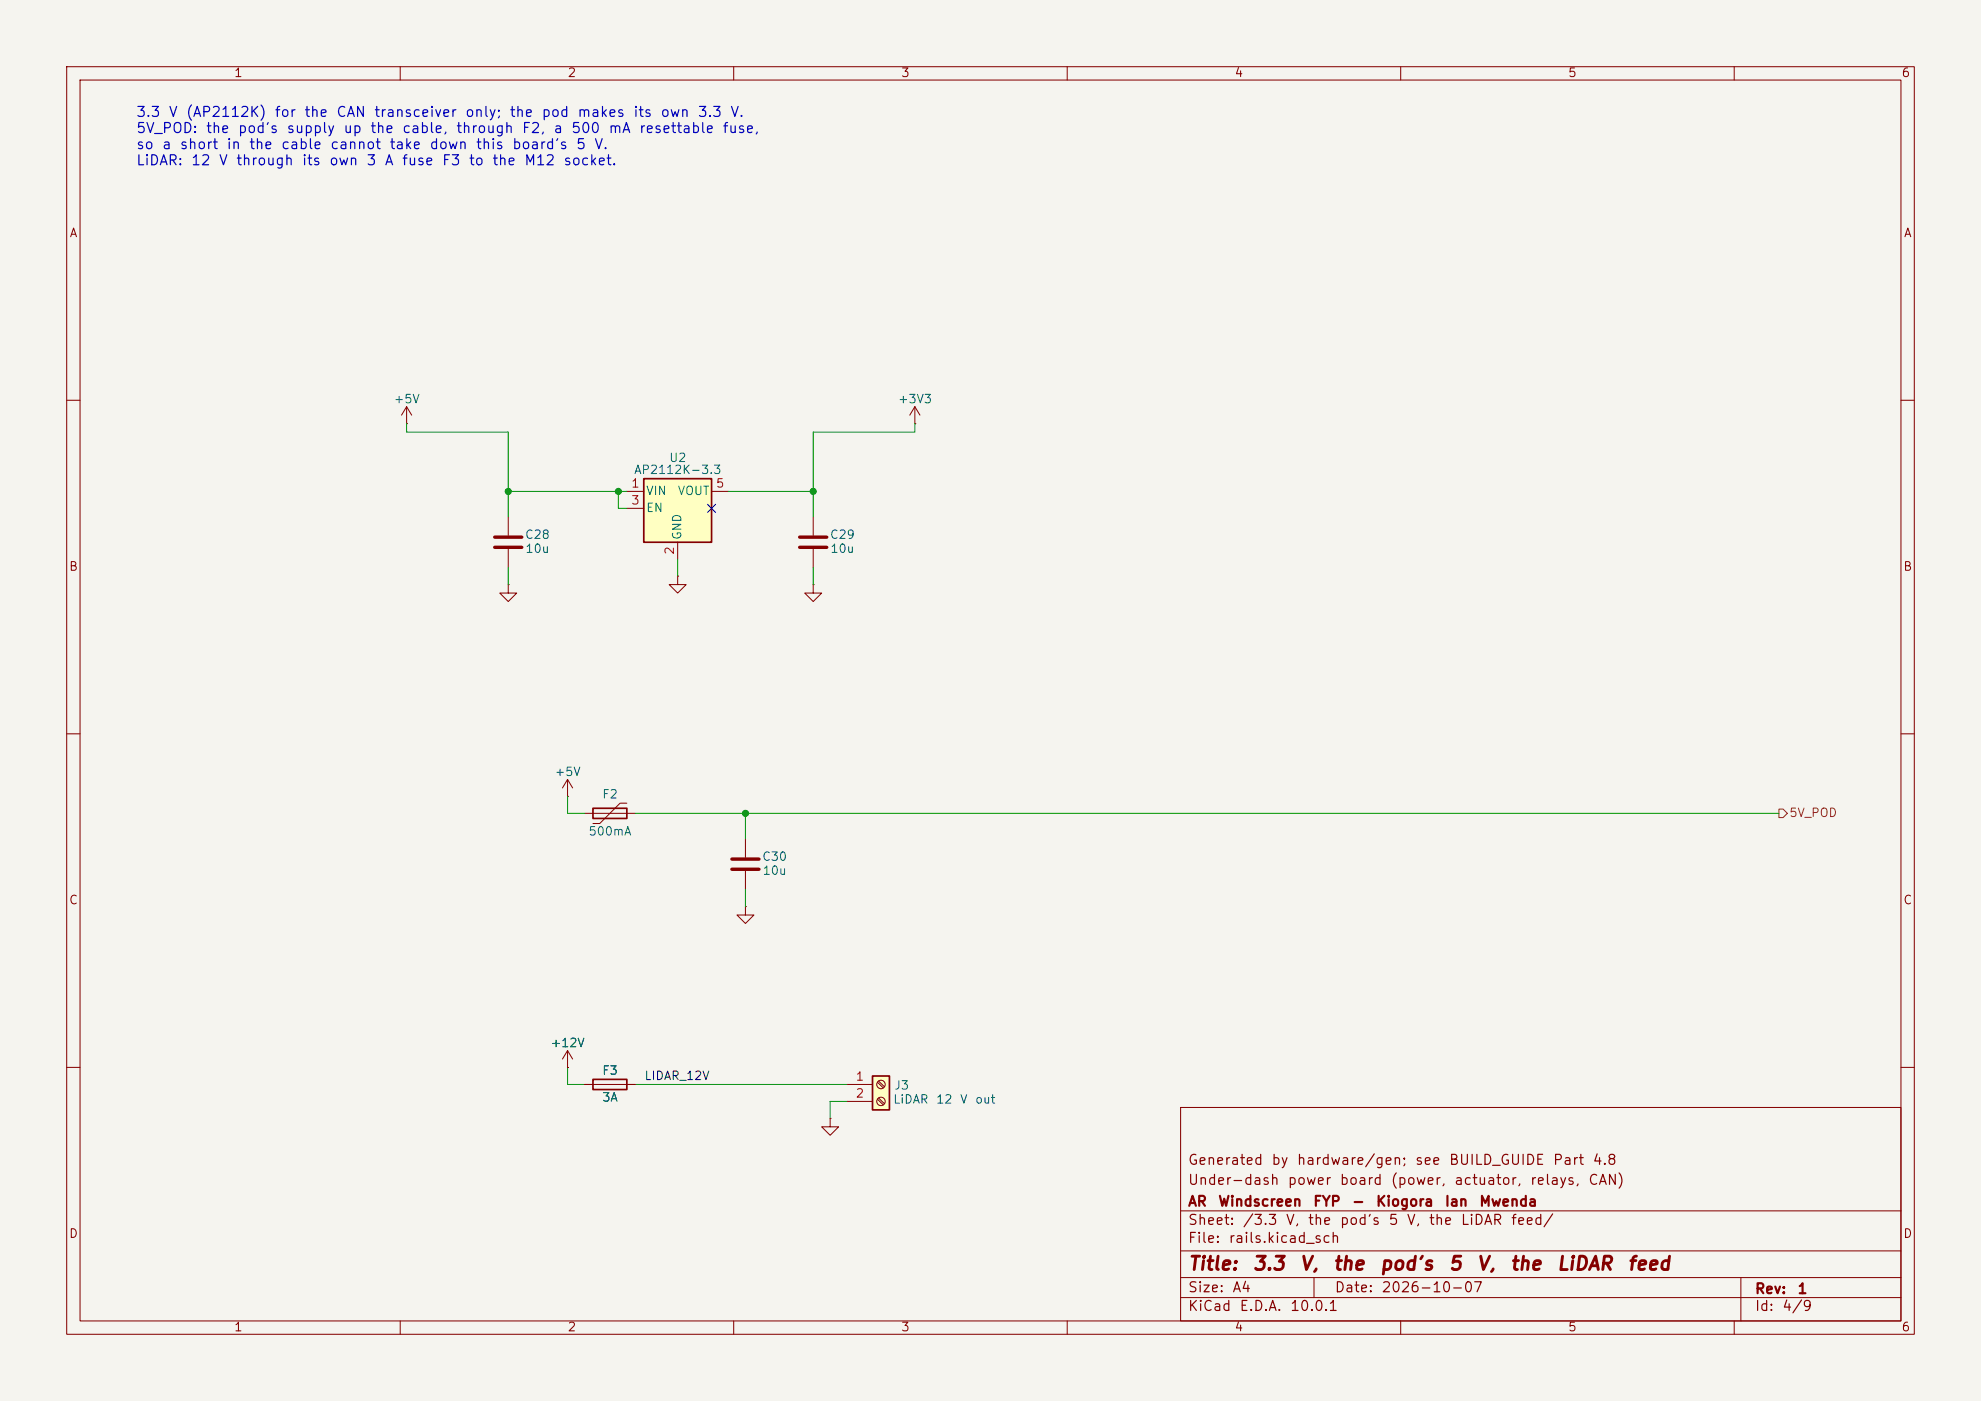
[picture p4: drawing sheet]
(kicad_sch
 (version 20250610)
 (generator "eeschema")
 (generator_version "10.0")
 (paper "A4")
 (title_block
  (title "3.3 V, the pod's 5 V, the LiDAR feed")
  (date "2026-10-07")
  (rev "1")
  (company "AR Windscreen FYP - Kiogora Ian Mwenda")
  (comment 1 "Under-dash power board (power, actuator, relays, CAN)")
  (comment 2 "Generated by hardware/gen; see BUILD_GUIDE Part 4.8"))
 (lib_symbols
  (symbol "Regulator_Linear:AP2112K-3.3"
   (embedded_fonts no)
   (property "Reference" "U" (at -5.08 5.715 0) (show_name no) (do_not_autoplace no) (effects (font (size 1.27 1.27)) (justify left)))
   (property "Value" "AP2112K-3.3" (at 0 5.715 0) (show_name no) (do_not_autoplace no) (effects (font (size 1.27 1.27)) (justify left)))
   (property "Footprint" "Package_TO_SOT_SMD:SOT-23-5" (at 0 8.255 0) (show_name no) (do_not_autoplace no) (hide yes) (effects (font (size 1.27 1.27))))
   (property "Datasheet" "https://www.diodes.com/assets/Datasheets/AP2112.pdf" (at 0 2.54 0) (show_name no) (do_not_autoplace no) (hide yes) (effects (font (size 1.27 1.27))))
   (property "Description" "600mA low dropout linear regulator, with enable pin, 3.8V-6V input voltage range, 3.3V fixed positive output, SOT-23-5" (at 0 0 0) (show_name no) (do_not_autoplace no) (hide yes) (effects (font (size 1.27 1.27))))
   (pin_names
    (offset 0.254)) (exclude_from_sim no) (in_bom yes) (on_board yes)
   (in_pos_files yes)
   (duplicate_pin_numbers_are_jumpers no)
   (symbol "AP2112K-3.3_0_1"
    (rectangle (start -5.08 4.445) (end 5.08 -5.08) (stroke (width 0.254) (type default)) (fill (type background))))
   (symbol "AP2112K-3.3_1_1"
    (pin power_in line (at -7.62 2.54 0) (length 2.54) (name "VIN" (effects (font (size 1.27 1.27)))) (number "1" (effects (font (size 1.27 1.27)))))
    (pin power_in line (at 0 -7.62 90) (length 2.54) (name "GND" (effects (font (size 1.27 1.27)))) (number "2" (effects (font (size 1.27 1.27)))))
    (pin input line (at -7.62 0 0) (length 2.54) (name "EN" (effects (font (size 1.27 1.27)))) (number "3" (effects (font (size 1.27 1.27)))))
    (pin no_connect line (at 5.08 0 180) (length 2.54) (hide yes) (name "NC" (effects (font (size 1.27 1.27)))) (number "4" (effects (font (size 1.27 1.27)))))
    (pin power_out line (at 7.62 2.54 180) (length 2.54) (name "VOUT" (effects (font (size 1.27 1.27)))) (number "5" (effects (font (size 1.27 1.27))))))
   (embedded_fonts no))
  (symbol "Device:C"
   (pin_numbers (hide yes))
   (pin_names
    (offset 0.254)) (exclude_from_sim no) (in_bom yes) (on_board yes)
   (in_pos_files yes)
   (duplicate_pin_numbers_are_jumpers no)
   (property "Reference" "C" (at 0.635 2.54 0) (show_name no) (do_not_autoplace no) (effects (font (size 1.27 1.27)) (justify left)))
   (property "Value" "C" (at 0.635 -2.54 0) (show_name no) (do_not_autoplace no) (effects (font (size 1.27 1.27)) (justify left)))
   (property "Footprint" "" (at 0.9652 -3.81 0) (show_name no) (do_not_autoplace no) (hide yes) (effects (font (size 1.27 1.27))))
   (property "Datasheet" "" (at 0 0 0) (show_name no) (do_not_autoplace no) (hide yes) (effects (font (size 1.27 1.27))))
   (property "Description" "Unpolarized capacitor" (at 0 0 0) (show_name no) (do_not_autoplace no) (hide yes) (effects (font (size 1.27 1.27))))
   (symbol "C_0_1"
    (polyline (pts (xy -2.032 0.762) (xy 2.032 0.762)) (stroke (width 0.508) (type default)) (fill (type none)))
    (polyline (pts (xy -2.032 -0.762) (xy 2.032 -0.762)) (stroke (width 0.508) (type default)) (fill (type none))))
   (symbol "C_1_1"
    (pin passive line (at 0 3.81 270) (length 2.794) (name "" (effects (font (size 1.27 1.27)))) (number "1" (effects (font (size 1.27 1.27)))))
    (pin passive line (at 0 -3.81 90) (length 2.794) (name "" (effects (font (size 1.27 1.27)))) (number "2" (effects (font (size 1.27 1.27))))))
   (embedded_fonts no))
  (symbol "Device:Polyfuse"
   (pin_numbers (hide yes))
   (pin_names
    (offset 0)) (exclude_from_sim no) (in_bom yes) (on_board yes)
   (in_pos_files yes)
   (duplicate_pin_numbers_are_jumpers no)
   (property "Reference" "F" (at -2.54 0 90) (show_name no) (do_not_autoplace no) (effects (font (size 1.27 1.27))))
   (property "Value" "Polyfuse" (at 2.54 0 90) (show_name no) (do_not_autoplace no) (effects (font (size 1.27 1.27))))
   (property "Footprint" "" (at 1.27 -5.08 0) (show_name no) (do_not_autoplace no) (hide yes) (effects (font (size 1.27 1.27)) (justify left)))
   (property "Datasheet" "" (at 0 0 0) (show_name no) (do_not_autoplace no) (hide yes) (effects (font (size 1.27 1.27))))
   (property "Description" "Resettable fuse, polymeric positive temperature coefficient" (at 0 0 0) (show_name no) (do_not_autoplace no) (hide yes) (effects (font (size 1.27 1.27))))
   (symbol "Polyfuse_0_1"
    (polyline (pts (xy -1.524 2.54) (xy -1.524 1.524) (xy 1.524 -1.524) (xy 1.524 -2.54)) (stroke (width 0) (type default)) (fill (type none)))
    (rectangle (start -0.762 2.54) (end 0.762 -2.54) (stroke (width 0.254) (type default)) (fill (type none)))
    (polyline (pts (xy 0 2.54) (xy 0 -2.54)) (stroke (width 0) (type default)) (fill (type none))))
   (symbol "Polyfuse_1_1"
    (pin passive line (at 0 3.81 270) (length 1.27) (name "" (effects (font (size 1.27 1.27)))) (number "1" (effects (font (size 1.27 1.27)))))
    (pin passive line (at 0 -3.81 90) (length 1.27) (name "" (effects (font (size 1.27 1.27)))) (number "2" (effects (font (size 1.27 1.27))))))
   (embedded_fonts no))
  (symbol "Device:Fuse"
   (pin_numbers (hide yes))
   (pin_names
    (offset 0)) (exclude_from_sim no) (in_bom yes) (on_board yes)
   (in_pos_files yes)
   (duplicate_pin_numbers_are_jumpers no)
   (property "Reference" "F" (at 2.032 0 90) (show_name no) (do_not_autoplace no) (effects (font (size 1.27 1.27))))
   (property "Value" "Fuse" (at -1.905 0 90) (show_name no) (do_not_autoplace no) (effects (font (size 1.27 1.27))))
   (property "Footprint" "" (at -1.778 0 90) (show_name no) (do_not_autoplace no) (hide yes) (effects (font (size 1.27 1.27))))
   (property "Datasheet" "" (at 0 0 0) (show_name no) (do_not_autoplace no) (hide yes) (effects (font (size 1.27 1.27))))
   (property "Description" "Fuse" (at 0 0 0) (show_name no) (do_not_autoplace no) (hide yes) (effects (font (size 1.27 1.27))))
   (symbol "Fuse_0_1"
    (rectangle (start -0.762 -2.54) (end 0.762 2.54) (stroke (width 0.254) (type default)) (fill (type none)))
    (polyline (pts (xy 0 2.54) (xy 0 -2.54)) (stroke (width 0) (type default)) (fill (type none))))
   (symbol "Fuse_1_1"
    (pin passive line (at 0 3.81 270) (length 1.27) (name "" (effects (font (size 1.27 1.27)))) (number "1" (effects (font (size 1.27 1.27)))))
    (pin passive line (at 0 -3.81 90) (length 1.27) (name "" (effects (font (size 1.27 1.27)))) (number "2" (effects (font (size 1.27 1.27))))))
   (embedded_fonts no))
  (symbol "Connector:Screw_Terminal_01x02"
   (pin_names
    (offset 1.016) (hide yes)) (exclude_from_sim no) (in_bom yes) (on_board yes)
   (in_pos_files yes)
   (duplicate_pin_numbers_are_jumpers no)
   (property "Reference" "J" (at 0 2.54 0) (show_name no) (do_not_autoplace no) (effects (font (size 1.27 1.27))))
   (property "Value" "Screw_Terminal_01x02" (at 0 -5.08 0) (show_name no) (do_not_autoplace no) (effects (font (size 1.27 1.27))))
   (property "Footprint" "" (at 0 0 0) (show_name no) (do_not_autoplace no) (hide yes) (effects (font (size 1.27 1.27))))
   (property "Datasheet" "" (at 0 0 0) (show_name no) (do_not_autoplace no) (hide yes) (effects (font (size 1.27 1.27))))
   (property "Description" "Generic screw terminal, single row, 01x02, script generated (kicad-library-utils/schlib/autogen/connector/)" (at 0 0 0) (show_name no) (do_not_autoplace no) (hide yes) (effects (font (size 1.27 1.27))))
   (symbol "Screw_Terminal_01x02_1_1"
    (rectangle (start -1.27 1.27) (end 1.27 -3.81) (stroke (width 0.254) (type default)) (fill (type background)))
    (polyline (pts (xy -0.5334 0.3302) (xy 0.3302 -0.508)) (stroke (width 0.1524) (type default)) (fill (type none)))
    (polyline (pts (xy -0.5334 -2.2098) (xy 0.3302 -3.048)) (stroke (width 0.1524) (type default)) (fill (type none)))
    (polyline (pts (xy -0.3556 0.508) (xy 0.508 -0.3302)) (stroke (width 0.1524) (type default)) (fill (type none)))
    (polyline (pts (xy -0.3556 -2.032) (xy 0.508 -2.8702)) (stroke (width 0.1524) (type default)) (fill (type none)))
    (circle (center 0 0) (radius 0.635) (stroke (width 0.1524) (type default)) (fill (type none)))
    (circle (center 0 -2.54) (radius 0.635) (stroke (width 0.1524) (type default)) (fill (type none)))
    (pin passive line (at -5.08 0 0) (length 3.81) (name "Pin_1" (effects (font (size 1.27 1.27)))) (number "1" (effects (font (size 1.27 1.27)))))
    (pin passive line (at -5.08 -2.54 0) (length 3.81) (name "Pin_2" (effects (font (size 1.27 1.27)))) (number "2" (effects (font (size 1.27 1.27))))))
   (embedded_fonts no))
  (symbol "power:+5V"
   (power global)
   (pin_numbers (hide yes))
   (pin_names
    (offset 0) (hide yes)) (exclude_from_sim no) (in_bom yes) (on_board yes)
   (in_pos_files yes)
   (duplicate_pin_numbers_are_jumpers no)
   (property "Reference" "#PWR" (at 0 -3.81 0) (show_name no) (do_not_autoplace no) (hide yes) (effects (font (size 1.27 1.27))))
   (property "Value" "+5V" (at 0 3.556 0) (show_name no) (do_not_autoplace no) (effects (font (size 1.27 1.27))))
   (property "Footprint" "" (at 0 0 0) (show_name no) (do_not_autoplace no) (hide yes) (effects (font (size 1.27 1.27))))
   (property "Datasheet" "" (at 0 0 0) (show_name no) (do_not_autoplace no) (hide yes) (effects (font (size 1.27 1.27))))
   (property "Description" "Power symbol creates a global label with name \"+5V\"" (at 0 0 0) (show_name no) (do_not_autoplace no) (hide yes) (effects (font (size 1.27 1.27))))
   (symbol "+5V_0_1"
    (polyline (pts (xy -0.762 1.27) (xy 0 2.54)) (stroke (width 0) (type default)) (fill (type none)))
    (polyline (pts (xy 0 2.54) (xy 0.762 1.27)) (stroke (width 0) (type default)) (fill (type none)))
    (polyline (pts (xy 0 0) (xy 0 2.54)) (stroke (width 0) (type default)) (fill (type none))))
   (symbol "+5V_1_1"
    (pin power_in line (at 0 0 90) (length 0) (name "" (effects (font (size 1.27 1.27)))) (number "1" (effects (font (size 1.27 1.27))))))
   (embedded_fonts no))
  (symbol "power:+3V3"
   (power global)
   (pin_numbers (hide yes))
   (pin_names
    (offset 0) (hide yes)) (exclude_from_sim no) (in_bom yes) (on_board yes)
   (in_pos_files yes)
   (duplicate_pin_numbers_are_jumpers no)
   (property "Reference" "#PWR" (at 0 -3.81 0) (show_name no) (do_not_autoplace no) (hide yes) (effects (font (size 1.27 1.27))))
   (property "Value" "+3V3" (at 0 3.556 0) (show_name no) (do_not_autoplace no) (effects (font (size 1.27 1.27))))
   (property "Footprint" "" (at 0 0 0) (show_name no) (do_not_autoplace no) (hide yes) (effects (font (size 1.27 1.27))))
   (property "Datasheet" "" (at 0 0 0) (show_name no) (do_not_autoplace no) (hide yes) (effects (font (size 1.27 1.27))))
   (property "Description" "Power symbol creates a global label with name \"+3V3\"" (at 0 0 0) (show_name no) (do_not_autoplace no) (hide yes) (effects (font (size 1.27 1.27))))
   (symbol "+3V3_0_1"
    (polyline (pts (xy -0.762 1.27) (xy 0 2.54)) (stroke (width 0) (type default)) (fill (type none)))
    (polyline (pts (xy 0 2.54) (xy 0.762 1.27)) (stroke (width 0) (type default)) (fill (type none)))
    (polyline (pts (xy 0 0) (xy 0 2.54)) (stroke (width 0) (type default)) (fill (type none))))
   (symbol "+3V3_1_1"
    (pin power_in line (at 0 0 90) (length 0) (name "" (effects (font (size 1.27 1.27)))) (number "1" (effects (font (size 1.27 1.27))))))
   (embedded_fonts no))
  (symbol "power:GND"
   (power global)
   (pin_numbers (hide yes))
   (pin_names
    (offset 0) (hide yes)) (exclude_from_sim no) (in_bom yes) (on_board yes)
   (in_pos_files yes)
   (duplicate_pin_numbers_are_jumpers no)
   (property "Reference" "#PWR" (at 0 -6.35 0) (show_name no) (do_not_autoplace no) (hide yes) (effects (font (size 1.27 1.27))))
   (property "Value" "GND" (at 0 -3.81 0) (show_name no) (do_not_autoplace no) (effects (font (size 1.27 1.27))))
   (property "Footprint" "" (at 0 0 0) (show_name no) (do_not_autoplace no) (hide yes) (effects (font (size 1.27 1.27))))
   (property "Datasheet" "" (at 0 0 0) (show_name no) (do_not_autoplace no) (hide yes) (effects (font (size 1.27 1.27))))
   (property "Description" "Power symbol creates a global label with name \"GND\" , ground" (at 0 0 0) (show_name no) (do_not_autoplace no) (hide yes) (effects (font (size 1.27 1.27))))
   (symbol "GND_0_1"
    (polyline (pts (xy 0 0) (xy 0 -1.27) (xy 1.27 -1.27) (xy 0 -2.54) (xy -1.27 -1.27) (xy 0 -1.27)) (stroke (width 0) (type default)) (fill (type none))))
   (symbol "GND_1_1"
    (pin power_in line (at 0 0 270) (length 0) (name "" (effects (font (size 1.27 1.27)))) (number "1" (effects (font (size 1.27 1.27))))))
   (embedded_fonts no))
  (symbol "power:+12V"
   (power global)
   (pin_numbers (hide yes))
   (pin_names
    (offset 0) (hide yes)) (exclude_from_sim no) (in_bom yes) (on_board yes)
   (in_pos_files yes)
   (duplicate_pin_numbers_are_jumpers no)
   (property "Reference" "#PWR" (at 0 -3.81 0) (show_name no) (do_not_autoplace no) (hide yes) (effects (font (size 1.27 1.27))))
   (property "Value" "+12V" (at 0 3.556 0) (show_name no) (do_not_autoplace no) (effects (font (size 1.27 1.27))))
   (property "Footprint" "" (at 0 0 0) (show_name no) (do_not_autoplace no) (hide yes) (effects (font (size 1.27 1.27))))
   (property "Datasheet" "" (at 0 0 0) (show_name no) (do_not_autoplace no) (hide yes) (effects (font (size 1.27 1.27))))
   (property "Description" "Power symbol creates a global label with name \"+12V\"" (at 0 0 0) (show_name no) (do_not_autoplace no) (hide yes) (effects (font (size 1.27 1.27))))
   (symbol "+12V_0_1"
    (polyline (pts (xy -0.762 1.27) (xy 0 2.54)) (stroke (width 0) (type default)) (fill (type none)))
    (polyline (pts (xy 0 2.54) (xy 0.762 1.27)) (stroke (width 0) (type default)) (fill (type none)))
    (polyline (pts (xy 0 0) (xy 0 2.54)) (stroke (width 0) (type default)) (fill (type none))))
   (symbol "+12V_1_1"
    (pin power_in line (at 0 0 90) (length 0) (name "" (effects (font (size 1.27 1.27)))) (number "1" (effects (font (size 1.27 1.27))))))
   (embedded_fonts no)))
 (text "3.3 V (AP2112K) for the CAN transceiver only; the pod makes its own 3.3 V.\n5V_POD: the pod's supply up the cable, through F2, a 500 mA resettable fuse,\nso a short in the cable cannot take down this board's 5 V.\nLiDAR: 12 V through its own 3 A fuse F3 to the M12 socket."
  (exclude_from_sim no)
  (at 20.32 25.4 0)
  (effects (font (size 1.5 1.5)) (justify left bottom)))
 (symbol
  (lib_id "Regulator_Linear:AP2112K-3.3")
  (at 101.6 76.2 0)
  (unit 1)
  (exclude_from_sim no)
  (in_bom yes)
  (on_board yes)
  (dnp no)
  (property "Reference" "U2" (at 101.6 68.705 0) (effects (font (size 1.27 1.27))))
  (property "Value" "AP2112K-3.3" (at 101.6 70.505 0) (effects (font (size 1.27 1.27))))
  (property "Footprint" "Package_TO_SOT_SMD:SOT-23-5" (at 101.6 76.2 0) (hide yes) (effects (font (size 1.27 1.27))))
  (property "Datasheet" "" (at 101.6 76.2 0) (hide yes) (effects (font (size 1.27 1.27))))
  (property "Description" "3.3 V for the CAN transceiver" (at 101.6 76.2 0) (hide yes) (effects (font (size 1.27 1.27))))
  (pin "1")
  (pin "2")
  (pin "3")
  (pin "4")
  (pin "5"))
 (symbol
  (lib_id "Device:C")
  (at 76.2 81.28 0)
  (unit 1)
  (exclude_from_sim no)
  (in_bom yes)
  (on_board yes)
  (dnp no)
  (property "Reference" "C28" (at 80.556 80.23 0) (effects (font (size 1.27 1.27))))
  (property "Value" "10u" (at 80.556 82.33 0) (effects (font (size 1.27 1.27))))
  (property "Footprint" "Capacitor_SMD:C_1206_3216Metric" (at 76.2 81.28 0) (hide yes) (effects (font (size 1.27 1.27))))
  (property "Datasheet" "" (at 76.2 81.28 0) (hide yes) (effects (font (size 1.27 1.27))))
  (property "Description" "" (at 76.2 81.28 0) (hide yes) (effects (font (size 1.27 1.27))))
  (pin "1")
  (pin "2"))
 (symbol
  (lib_id "Device:C")
  (at 121.92 81.28 0)
  (unit 1)
  (exclude_from_sim no)
  (in_bom yes)
  (on_board yes)
  (dnp no)
  (property "Reference" "C29" (at 126.276 80.23 0) (effects (font (size 1.27 1.27))))
  (property "Value" "10u" (at 126.276 82.33 0) (effects (font (size 1.27 1.27))))
  (property "Footprint" "Capacitor_SMD:C_1206_3216Metric" (at 121.92 81.28 0) (hide yes) (effects (font (size 1.27 1.27))))
  (property "Datasheet" "" (at 121.92 81.28 0) (hide yes) (effects (font (size 1.27 1.27))))
  (property "Description" "" (at 121.92 81.28 0) (hide yes) (effects (font (size 1.27 1.27))))
  (pin "1")
  (pin "2"))
 (symbol
  (lib_id "Device:Polyfuse")
  (at 91.44 121.92 90)
  (unit 1)
  (exclude_from_sim no)
  (in_bom yes)
  (on_board yes)
  (dnp no)
  (property "Reference" "F2" (at 91.44 119.146 90) (effects (font (size 1.27 1.27))))
  (property "Value" "500mA" (at 91.44 124.694 90) (effects (font (size 1.27 1.27))))
  (property "Footprint" "Fuse:Fuse_1206_3216Metric" (at 91.44 121.92 0) (hide yes) (effects (font (size 1.27 1.27))))
  (property "Datasheet" "" (at 91.44 121.92 0) (hide yes) (effects (font (size 1.27 1.27))))
  (property "Description" "the pod's supply up the cable" (at 91.44 121.92 0) (hide yes) (effects (font (size 1.27 1.27))))
  (pin "1")
  (pin "2"))
 (symbol
  (lib_id "Device:C")
  (at 111.76 129.54 0)
  (unit 1)
  (exclude_from_sim no)
  (in_bom yes)
  (on_board yes)
  (dnp no)
  (property "Reference" "C30" (at 116.116 128.49 0) (effects (font (size 1.27 1.27))))
  (property "Value" "10u" (at 116.116 130.59 0) (effects (font (size 1.27 1.27))))
  (property "Footprint" "Capacitor_SMD:C_1206_3216Metric" (at 111.76 129.54 0) (hide yes) (effects (font (size 1.27 1.27))))
  (property "Datasheet" "" (at 111.76 129.54 0) (hide yes) (effects (font (size 1.27 1.27))))
  (property "Description" "" (at 111.76 129.54 0) (hide yes) (effects (font (size 1.27 1.27))))
  (pin "1")
  (pin "2"))
 (symbol
  (lib_id "Device:Fuse")
  (at 91.44 162.56 90)
  (unit 1)
  (exclude_from_sim no)
  (in_bom yes)
  (on_board yes)
  (dnp no)
  (property "Reference" "F3" (at 91.44 160.548 90) (effects (font (size 1.27 1.27))))
  (property "Value" "3A" (at 91.44 164.572 90) (effects (font (size 1.27 1.27))))
  (property "Footprint" "Fuse:Fuseholder_Blade_Mini_Keystone_3568" (at 91.44 162.56 0) (hide yes) (effects (font (size 1.27 1.27))))
  (property "Datasheet" "" (at 91.44 162.56 0) (hide yes) (effects (font (size 1.27 1.27))))
  (property "Description" "LiDAR feed" (at 91.44 162.56 0) (hide yes) (effects (font (size 1.27 1.27))))
  (pin "1")
  (pin "2"))
 (symbol
  (lib_id "Connector:Screw_Terminal_01x02")
  (at 132.08 162.56 0)
  (unit 1)
  (exclude_from_sim no)
  (in_bom yes)
  (on_board yes)
  (dnp no)
  (property "Reference" "J3" (at 135.166 162.78 0) (effects (font (size 1.27 1.27))))
  (property "Value" "LiDAR 12 V out" (at 141.262 164.88 0) (effects (font (size 1.27 1.27))))
  (property "Footprint" "TerminalBlock_Phoenix:TerminalBlock_Phoenix_MKDS-1,5-2-5.08_1x02_P5.08mm_Horizontal" (at 132.08 162.56 0) (hide yes) (effects (font (size 1.27 1.27))))
  (property "Datasheet" "" (at 132.08 162.56 0) (hide yes) (effects (font (size 1.27 1.27))))
  (property "Description" "" (at 132.08 162.56 0) (hide yes) (effects (font (size 1.27 1.27))))
  (pin "1")
  (pin "2"))
 (no_connect
  (at 106.68 76.2))
 (symbol
  (lib_id "power:+5V")
  (at 60.96 63.5 0)
  (unit 1)
  (exclude_from_sim no)
  (in_bom yes)
  (on_board yes)
  (dnp no)
  (property "Reference" "#PWR023" (at 60.96 63.5 0) (hide yes) (effects (font (size 1.27 1.27))))
  (property "Value" "+5V" (at 60.96 59.9 0) (effects (font (size 1.27 1.27))))
  (property "Footprint" "" (at 60.96 63.5 0) (hide yes) (effects (font (size 1.27 1.27))))
  (property "Datasheet" "" (at 60.96 63.5 0) (hide yes) (effects (font (size 1.27 1.27))))
  (pin "1"))
 (symbol
  (lib_id "power:+3V3")
  (at 137.16 63.5 0)
  (unit 1)
  (exclude_from_sim no)
  (in_bom yes)
  (on_board yes)
  (dnp no)
  (property "Reference" "#PWR024" (at 137.16 63.5 0) (hide yes) (effects (font (size 1.27 1.27))))
  (property "Value" "+3V3" (at 137.16 59.9 0) (effects (font (size 1.27 1.27))))
  (property "Footprint" "" (at 137.16 63.5 0) (hide yes) (effects (font (size 1.27 1.27))))
  (property "Datasheet" "" (at 137.16 63.5 0) (hide yes) (effects (font (size 1.27 1.27))))
  (pin "1"))
 (wire
  (pts (xy 101.6 83.82) (xy 101.6 86.36))
  (stroke (width 0) (type default)))
 (symbol
  (lib_id "power:GND")
  (at 101.6 86.36 0)
  (unit 1)
  (exclude_from_sim no)
  (in_bom yes)
  (on_board yes)
  (dnp no)
  (property "Reference" "#PWR025" (at 101.6 86.36 0) (hide yes) (effects (font (size 1.27 1.27))))
  (property "Value" "GND" (at 101.6 82.76 0) (hide yes) (effects (font (size 1.27 1.27))))
  (property "Footprint" "" (at 101.6 86.36 0) (hide yes) (effects (font (size 1.27 1.27))))
  (property "Datasheet" "" (at 101.6 86.36 0) (hide yes) (effects (font (size 1.27 1.27))))
  (pin "1"))
 (wire
  (pts (xy 76.2 85.09) (xy 76.2 87.63))
  (stroke (width 0) (type default)))
 (symbol
  (lib_id "power:GND")
  (at 76.2 87.63 0)
  (unit 1)
  (exclude_from_sim no)
  (in_bom yes)
  (on_board yes)
  (dnp no)
  (property "Reference" "#PWR026" (at 76.2 87.63 0) (hide yes) (effects (font (size 1.27 1.27))))
  (property "Value" "GND" (at 76.2 84.03 0) (hide yes) (effects (font (size 1.27 1.27))))
  (property "Footprint" "" (at 76.2 87.63 0) (hide yes) (effects (font (size 1.27 1.27))))
  (property "Datasheet" "" (at 76.2 87.63 0) (hide yes) (effects (font (size 1.27 1.27))))
  (pin "1"))
 (wire
  (pts (xy 121.92 85.09) (xy 121.92 87.63))
  (stroke (width 0) (type default)))
 (symbol
  (lib_id "power:GND")
  (at 121.92 87.63 0)
  (unit 1)
  (exclude_from_sim no)
  (in_bom yes)
  (on_board yes)
  (dnp no)
  (property "Reference" "#PWR027" (at 121.92 87.63 0) (hide yes) (effects (font (size 1.27 1.27))))
  (property "Value" "GND" (at 121.92 84.03 0) (hide yes) (effects (font (size 1.27 1.27))))
  (property "Footprint" "" (at 121.92 87.63 0) (hide yes) (effects (font (size 1.27 1.27))))
  (property "Datasheet" "" (at 121.92 87.63 0) (hide yes) (effects (font (size 1.27 1.27))))
  (pin "1"))
 (wire
  (pts (xy 87.63 121.92) (xy 85.09 121.92))
  (stroke (width 0) (type default)))
 (wire
  (pts (xy 85.09 121.92) (xy 85.09 119.38))
  (stroke (width 0) (type default)))
 (symbol
  (lib_id "power:+5V")
  (at 85.09 119.38 0)
  (unit 1)
  (exclude_from_sim no)
  (in_bom yes)
  (on_board yes)
  (dnp no)
  (property "Reference" "#PWR028" (at 85.09 119.38 0) (hide yes) (effects (font (size 1.27 1.27))))
  (property "Value" "+5V" (at 85.09 115.78 0) (effects (font (size 1.27 1.27))))
  (property "Footprint" "" (at 85.09 119.38 0) (hide yes) (effects (font (size 1.27 1.27))))
  (property "Datasheet" "" (at 85.09 119.38 0) (hide yes) (effects (font (size 1.27 1.27))))
  (pin "1"))
 (wire
  (pts (xy 111.76 133.35) (xy 111.76 135.89))
  (stroke (width 0) (type default)))
 (symbol
  (lib_id "power:GND")
  (at 111.76 135.89 0)
  (unit 1)
  (exclude_from_sim no)
  (in_bom yes)
  (on_board yes)
  (dnp no)
  (property "Reference" "#PWR029" (at 111.76 135.89 0) (hide yes) (effects (font (size 1.27 1.27))))
  (property "Value" "GND" (at 111.76 132.29 0) (hide yes) (effects (font (size 1.27 1.27))))
  (property "Footprint" "" (at 111.76 135.89 0) (hide yes) (effects (font (size 1.27 1.27))))
  (property "Datasheet" "" (at 111.76 135.89 0) (hide yes) (effects (font (size 1.27 1.27))))
  (pin "1"))
 (wire
  (pts (xy 87.63 162.56) (xy 85.09 162.56))
  (stroke (width 0) (type default)))
 (wire
  (pts (xy 85.09 162.56) (xy 85.09 160.02))
  (stroke (width 0) (type default)))
 (symbol
  (lib_id "power:+12V")
  (at 85.09 160.02 0)
  (unit 1)
  (exclude_from_sim no)
  (in_bom yes)
  (on_board yes)
  (dnp no)
  (property "Reference" "#PWR030" (at 85.09 160.02 0) (hide yes) (effects (font (size 1.27 1.27))))
  (property "Value" "+12V" (at 85.09 156.42 0) (effects (font (size 1.27 1.27))))
  (property "Footprint" "" (at 85.09 160.02 0) (hide yes) (effects (font (size 1.27 1.27))))
  (property "Datasheet" "" (at 85.09 160.02 0) (hide yes) (effects (font (size 1.27 1.27))))
  (pin "1"))
 (wire
  (pts (xy 127.0 165.1) (xy 124.46 165.1))
  (stroke (width 0) (type default)))
 (wire
  (pts (xy 124.46 165.1) (xy 124.46 167.64))
  (stroke (width 0) (type default)))
 (symbol
  (lib_id "power:GND")
  (at 124.46 167.64 0)
  (unit 1)
  (exclude_from_sim no)
  (in_bom yes)
  (on_board yes)
  (dnp no)
  (property "Reference" "#PWR031" (at 124.46 167.64 0) (hide yes) (effects (font (size 1.27 1.27))))
  (property "Value" "GND" (at 124.46 164.04 0) (hide yes) (effects (font (size 1.27 1.27))))
  (property "Footprint" "" (at 124.46 167.64 0) (hide yes) (effects (font (size 1.27 1.27))))
  (property "Datasheet" "" (at 124.46 167.64 0) (hide yes) (effects (font (size 1.27 1.27))))
  (pin "1"))
 (hierarchical_label "5V_POD"
  (shape output)
  (at 266.7 121.92 0)
  (effects (font (size 1.27 1.27)) (justify left)))
 (label "LIDAR_12V"
  (at 96.52 162.56 0)
  (effects (font (size 1.27 1.27)) (justify left bottom)))
 (wire
  (pts (xy 95.25 162.56) (xy 96.52 162.56))
  (stroke (width 0) (type default)))
 (wire
  (pts (xy 96.52 162.56) (xy 127.0 162.56))
  (stroke (width 0) (type default)))
 (wire
  (pts (xy 109.22 73.66) (xy 121.92 73.66))
  (stroke (width 0) (type default)))
 (wire
  (pts (xy 121.92 64.77) (xy 121.92 73.66))
  (stroke (width 0) (type default)))
 (wire
  (pts (xy 121.92 64.77) (xy 137.16 64.77))
  (stroke (width 0) (type default)))
 (wire
  (pts (xy 121.92 73.66) (xy 121.92 77.47))
  (stroke (width 0) (type default)))
 (wire
  (pts (xy 137.16 63.5) (xy 137.16 64.77))
  (stroke (width 0) (type default)))
 (junction
  (at 121.92 73.66)
  (diameter 0)
  (color 0 0 0 0))
 (wire
  (pts (xy 60.96 63.5) (xy 60.96 64.77))
  (stroke (width 0) (type default)))
 (wire
  (pts (xy 60.96 64.77) (xy 76.2 64.77))
  (stroke (width 0) (type default)))
 (wire
  (pts (xy 76.2 64.77) (xy 76.2 73.66))
  (stroke (width 0) (type default)))
 (wire
  (pts (xy 76.2 73.66) (xy 76.2 77.47))
  (stroke (width 0) (type default)))
 (wire
  (pts (xy 76.2 73.66) (xy 92.71 73.66))
  (stroke (width 0) (type default)))
 (wire
  (pts (xy 92.71 73.66) (xy 92.71 76.2))
  (stroke (width 0) (type default)))
 (wire
  (pts (xy 92.71 73.66) (xy 93.98 73.66))
  (stroke (width 0) (type default)))
 (wire
  (pts (xy 92.71 76.2) (xy 93.98 76.2))
  (stroke (width 0) (type default)))
 (junction
  (at 76.2 73.66)
  (diameter 0)
  (color 0 0 0 0))
 (junction
  (at 92.71 73.66)
  (diameter 0)
  (color 0 0 0 0))
 (wire
  (pts (xy 95.25 121.92) (xy 111.76 121.92))
  (stroke (width 0) (type default)))
 (wire
  (pts (xy 111.76 121.92) (xy 111.76 125.73))
  (stroke (width 0) (type default)))
 (wire
  (pts (xy 111.76 121.92) (xy 266.7 121.92))
  (stroke (width 0) (type default)))
 (junction
  (at 111.76 121.92)
  (diameter 0)
  (color 0 0 0 0))
 (embedded_fonts no))
